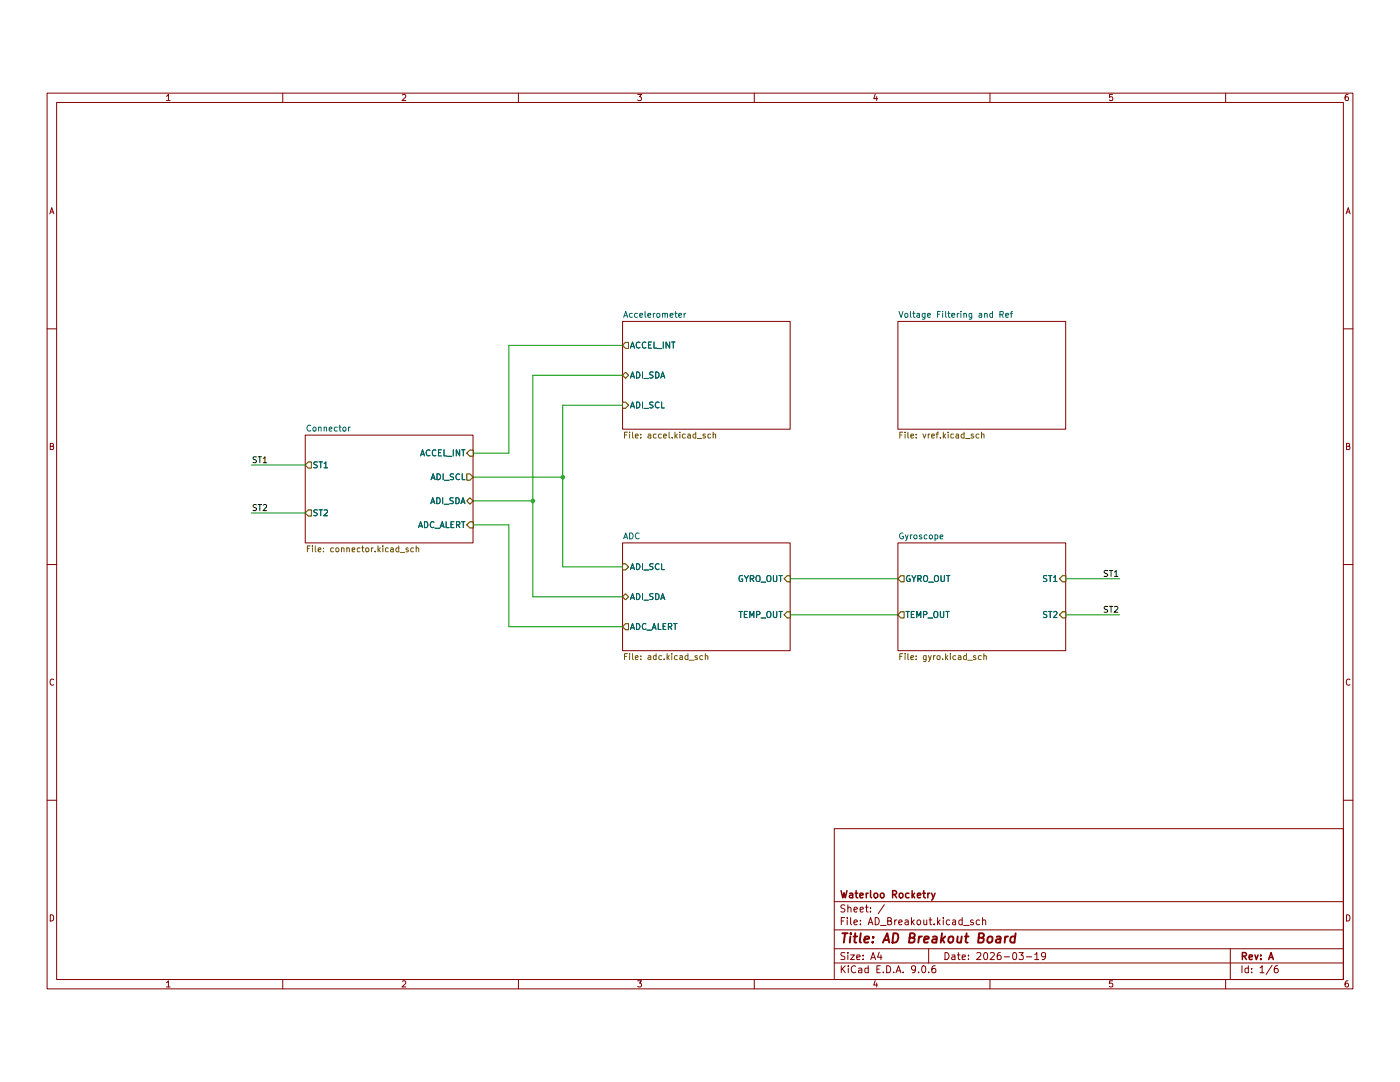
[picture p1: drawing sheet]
(kicad_sch
 (version 20250114)
 (generator "eeschema")
 (generator_version "9.0")
 (paper "A4")
 (title_block
  (title "AD Breakout Board")
  (date "2026-03-19")
  (rev "A")
  (company "Waterloo Rocketry"))
 (lib_symbols)
 (junction
  (at 119.38 91.44)
  (diameter 0)
  (color 0 0 0 0))
 (junction
  (at 113.03 96.52)
  (diameter 0)
  (color 0 0 0 0))
 (wire
  (pts (xy 113.03 116.84) (xy 132.08 116.84))
  (stroke (width 0) (type default)))
 (wire
  (pts (xy 167.64 120.65) (xy 190.5 120.65))
  (stroke (width 0) (type default)))
 (wire
  (pts (xy 100.33 101.6) (xy 107.95 101.6))
  (stroke (width 0) (type default)))
 (wire
  (pts (xy 132.08 76.2) (xy 119.38 76.2))
  (stroke (width 0) (type default)))
 (wire
  (pts (xy 119.38 110.49) (xy 132.08 110.49))
  (stroke (width 0) (type default)))
 (wire
  (pts (xy 132.08 69.85) (xy 113.03 69.85))
  (stroke (width 0) (type default)))
 (wire
  (pts (xy 226.06 113.03) (xy 237.49 113.03))
  (stroke (width 0) (type default)))
 (wire
  (pts (xy 107.95 63.5) (xy 132.08 63.5))
  (stroke (width 0) (type default)))
 (wire
  (pts (xy 107.95 101.6) (xy 107.95 123.19))
  (stroke (width 0) (type default)))
 (wire
  (pts (xy 119.38 91.44) (xy 119.38 110.49))
  (stroke (width 0) (type default)))
 (wire
  (pts (xy 107.95 86.36) (xy 107.95 63.5))
  (stroke (width 0) (type default)))
 (wire
  (pts (xy 53.34 99.06) (xy 64.77 99.06))
  (stroke (width 0) (type default)))
 (wire
  (pts (xy 113.03 69.85) (xy 113.03 96.52))
  (stroke (width 0) (type default)))
 (wire
  (pts (xy 107.95 123.19) (xy 132.08 123.19))
  (stroke (width 0) (type default)))
 (wire
  (pts (xy 100.33 91.44) (xy 119.38 91.44))
  (stroke (width 0) (type default)))
 (wire
  (pts (xy 113.03 96.52) (xy 113.03 116.84))
  (stroke (width 0) (type default)))
 (wire
  (pts (xy 167.64 113.03) (xy 190.5 113.03))
  (stroke (width 0) (type default)))
 (wire
  (pts (xy 226.06 120.65) (xy 237.49 120.65))
  (stroke (width 0) (type default)))
 (wire
  (pts (xy 100.33 86.36) (xy 107.95 86.36))
  (stroke (width 0) (type default)))
 (wire
  (pts (xy 100.33 96.52) (xy 113.03 96.52))
  (stroke (width 0) (type default)))
 (wire
  (pts (xy 119.38 76.2) (xy 119.38 91.44))
  (stroke (width 0) (type default)))
 (wire
  (pts (xy 53.34 88.9) (xy 64.77 88.9))
  (stroke (width 0) (type default)))
 (label "ST1"
  (at 53.34 88.9 0)
  (effects (font (size 1.27 1.27)) (justify left bottom)))
 (label "ST2"
  (at 237.49 120.65 180)
  (effects (font (size 1.27 1.27)) (justify right bottom)))
 (label "ST1"
  (at 237.49 113.03 180)
  (effects (font (size 1.27 1.27)) (justify right bottom)))
 (label "ST2"
  (at 53.34 99.06 0)
  (effects (font (size 1.27 1.27)) (justify left bottom)))
 (sheet
  (at 190.5 58.42)
  (size 35.56 22.86)
  (exclude_from_sim no)
  (in_bom yes)
  (on_board yes)
  (dnp no)
  (fields_autoplaced yes)
  (stroke (width 0.1524) (type solid))
  (fill (color 0 0 0 0.0000))
  (property "Sheetname" "Voltage Filtering and Ref" (at 190.5 57.7084 0) (effects (font (size 1.27 1.27)) (justify left bottom)))
  (property "Sheetfile" "vref.kicad_sch" (at 190.5 81.8646 0) (effects (font (size 1.27 1.27)) (justify left top))))
 (sheet
  (at 132.08 105.41)
  (size 35.56 22.86)
  (exclude_from_sim no)
  (in_bom yes)
  (on_board yes)
  (dnp no)
  (fields_autoplaced yes)
  (stroke (width 0.1524) (type solid))
  (fill (color 0 0 0 0.0000))
  (property "Sheetname" "ADC" (at 132.08 104.6984 0) (effects (font (size 1.27 1.27)) (justify left bottom)))
  (property "Sheetfile" "adc.kicad_sch" (at 132.08 128.8546 0) (effects (font (size 1.27 1.27)) (justify left top)))
  (pin "ADI_SCL" input (at 132.08 110.49 180) (effects (font (size 1.27 1.27)) (justify left)))
  (pin "ADI_SDA" bidirectional (at 132.08 116.84 180) (effects (font (size 1.27 1.27)) (justify left)))
  (pin "ADC_ALERT" output (at 132.08 123.19 180) (effects (font (size 1.27 1.27)) (justify left)))
  (pin "TEMP_OUT" input (at 167.64 120.65 0) (effects (font (size 1.27 1.27)) (justify right)))
  (pin "GYRO_OUT" input (at 167.64 113.03 0) (effects (font (size 1.27 1.27)) (justify right))))
 (sheet
  (at 64.77 82.55)
  (size 35.56 22.86)
  (exclude_from_sim no)
  (in_bom yes)
  (on_board yes)
  (dnp no)
  (fields_autoplaced yes)
  (stroke (width 0.1524) (type solid))
  (fill (color 0 0 0 0.0000))
  (property "Sheetname" "Connector" (at 64.77 81.8384 0) (effects (font (size 1.27 1.27)) (justify left bottom)))
  (property "Sheetfile" "connector.kicad_sch" (at 64.77 105.9946 0) (effects (font (size 1.27 1.27)) (justify left top)))
  (pin "ADC_ALERT" input (at 100.33 101.6 0) (effects (font (size 1.27 1.27)) (justify right)))
  (pin "ACCEL_INT" input (at 100.33 86.36 0) (effects (font (size 1.27 1.27)) (justify right)))
  (pin "ST2" output (at 64.77 99.06 180) (effects (font (size 1.27 1.27)) (justify left)))
  (pin "ST1" output (at 64.77 88.9 180) (effects (font (size 1.27 1.27)) (justify left)))
  (pin "ADI_SDA" bidirectional (at 100.33 96.52 0) (effects (font (size 1.27 1.27)) (justify right)))
  (pin "ADI_SCL" output (at 100.33 91.44 0) (effects (font (size 1.27 1.27)) (justify right))))
 (sheet
  (at 190.5 105.41)
  (size 35.56 22.86)
  (exclude_from_sim no)
  (in_bom yes)
  (on_board yes)
  (dnp no)
  (fields_autoplaced yes)
  (stroke (width 0.1524) (type solid))
  (fill (color 0 0 0 0.0000))
  (property "Sheetname" "Gyroscope" (at 190.5 104.6984 0) (effects (font (size 1.27 1.27)) (justify left bottom)))
  (property "Sheetfile" "gyro.kicad_sch" (at 190.5 128.8546 0) (effects (font (size 1.27 1.27)) (justify left top)))
  (pin "GYRO_OUT" output (at 190.5 113.03 180) (effects (font (size 1.27 1.27)) (justify left)))
  (pin "TEMP_OUT" output (at 190.5 120.65 180) (effects (font (size 1.27 1.27)) (justify left)))
  (pin "ST1" input (at 226.06 113.03 0) (effects (font (size 1.27 1.27)) (justify right)))
  (pin "ST2" input (at 226.06 120.65 0) (effects (font (size 1.27 1.27)) (justify right))))
 (sheet
  (at 132.08 58.42)
  (size 35.56 22.86)
  (exclude_from_sim no)
  (in_bom yes)
  (on_board yes)
  (dnp no)
  (fields_autoplaced yes)
  (stroke (width 0.1524) (type solid))
  (fill (color 0 0 0 0.0000))
  (property "Sheetname" "Accelerometer" (at 132.08 57.7084 0) (effects (font (size 1.27 1.27)) (justify left bottom)))
  (property "Sheetfile" "accel.kicad_sch" (at 132.08 81.8646 0) (effects (font (size 1.27 1.27)) (justify left top)))
  (pin "ADI_SDA" bidirectional (at 132.08 69.85 180) (effects (font (size 1.27 1.27)) (justify left)))
  (pin "ADI_SCL" input (at 132.08 76.2 180) (effects (font (size 1.27 1.27)) (justify left)))
  (pin "ACCEL_INT" output (at 132.08 63.5 180) (effects (font (size 1.27 1.27)) (justify left))))
 (sheet_instances
  (path ""
   (page "1")))
 (embedded_fonts no))
